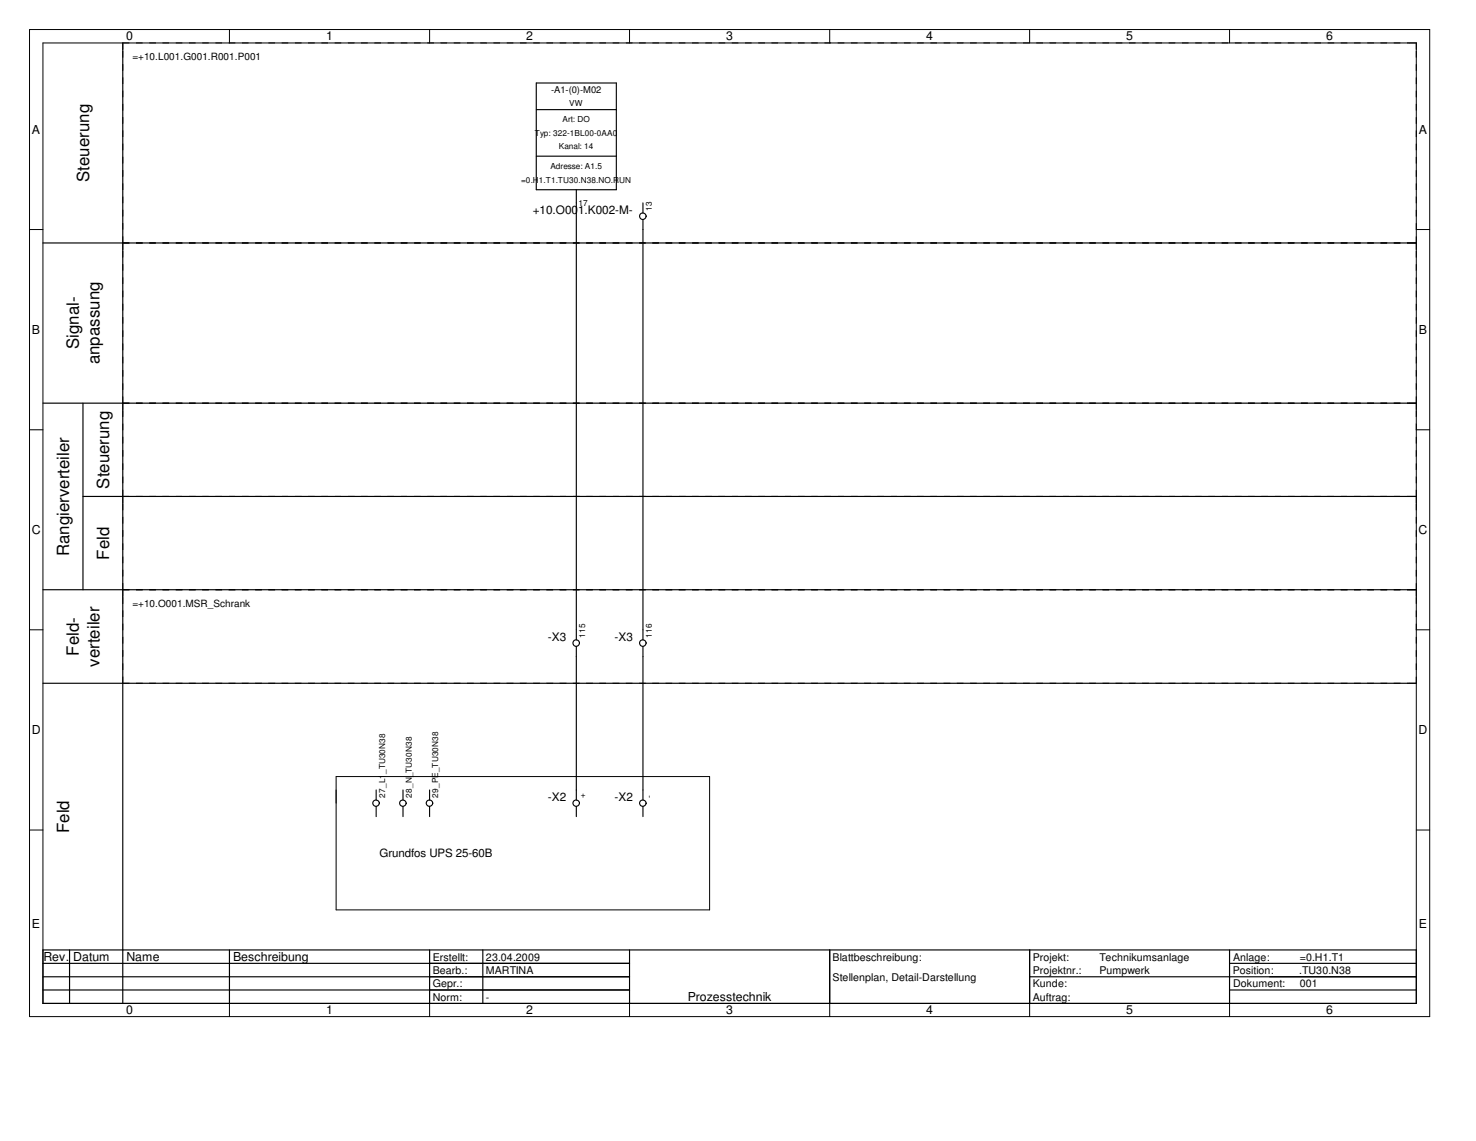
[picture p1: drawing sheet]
<svg xmlns="http://www.w3.org/2000/svg" width="279mm" height="216mm" viewBox="0 0 279 216" stroke-linecap="round" stroke-linejoin="round" font-family="sans-serif">
<g fill="none" stroke="#000" stroke-width=".19">
<path d="M5.6 5.6h265v186.8h-265zM8.1 8.1h260v181.8h-260zM23.2 8.1v1.3M43.4 5.6v2.5M81.3 5.6v2.5M119.2 5.6v2.5M157.1 5.6v2.5M194.9 5.6v2.5M232.7 5.6v2.5M5.6 43.4h2.5M23.2 46v1.2M266.8 46h1.3"/>
<path d="M268.1 43.4h2.5M23.2 76.3v1.2M266.8 76.3h1.3M5.6 81.3h2.5M23.2 93.9v1.3M266.8 93.9h1.3M268.1 81.3h2.5M5.6 119.2h2.5M23.2 111.6v1.3M266.8 111.6h1.3M268.1 119.2h2.5M266.8 129.3h1.3"/>
<path d="M5.6 157.1h2.5M63.6 146.9h70.7v25.3h-70.7zM268.1 157.1h2.5M43.4 189.9v2.5M81.3 189.9v2.5M119.2 189.9v2.5M157.1 189.9v2.5M194.9 189.9v2.5M232.7 189.9v2.5"/>
</g>
<g fill="none" stroke="#000" stroke-width=".22">
<path d="M23.2 8.1v181.8M8.1 46h260M8.1 76.3h260M15.7 76.3v35.3M15.7 93.9h252.4M8.1 111.6h260M8.1 129.3h260M8.1 179.7h260v10.2h-260zM13.2 179.7v10.2M43.4 179.7v10.2M81.3 179.7v10.2M91.4 179.7v10.2"/>
<path d="M119.2 179.7v10.2M157.1 179.7v10.2M194.9 179.7v10.2M232.7 179.7v10.2M8.1 184.8h111.1M8.1 182.3h111.1M8.1 187.3h111.1M194.9 184.8h73.2M232.7 182.3h35.4M232.7 187.3h35.4"/>
</g>
<g fill="none" stroke="#000" stroke-width=".19" stroke-dasharray="1.3 1.3" stroke-linecap="butt">
<path d="M23.2 8.1h243.6M23.2 46h243.6M23.2 46v-36.6M268.1 46v-36.6M23.2 76.3h243.6M23.2 76.3v-29.1M268.1 76.3v-29.1M23.2 93.9h243.6M23.2 93.9v-16.4M268.1 93.9v-16.4M23.2 111.6h243.6M23.2 111.6v-16.4"/>
<path d="M268.1 111.6v-16.4M23.2 129.3h243.6M23.2 129.3v-16.4M268.1 129.3v-16.4"/>
</g>
<g fill="none" stroke="#000" stroke-width=".21">
<path d="M101.5 15.7h15.2v20.2h-15.2zM101.5 20.7h15.2M101.5 29.5h15.2M109.1 35.9v85.2M121.7 38.4v1.9M121.7 41.6v79.5M109.1 122.3v29.1M121.7 122.3v29.1M71.2 149.5v1.9M71.2 152.6v1.9M76.3 149.5v1.9M76.3 152.6v1.9"/>
<path d="M81.3 149.5v1.9M81.3 152.6v1.9M109.1 152.6v1.9M121.7 152.6v1.9"/>
<circle cx="121.7" cy="40.9" r=".62"/>
<circle cx="109.1" cy="121.7" r=".62"/>
<circle cx="121.7" cy="121.7" r=".62"/>
<circle cx="71.2" cy="152" r=".61"/>
<circle cx="76.3" cy="152" r=".61"/>
<circle cx="81.3" cy="152" r=".61"/>
<circle cx="109.1" cy="152" r=".61"/>
<circle cx="121.7" cy="152" r=".61"/>
</g>
<g font-size="3.2">
<text x="16.9" y="34.4" transform="rotate(-90 16.9 34.4)">Steuerung</text>
<text x="14.9" y="66.1" transform="rotate(-90 14.9 66.1)">Signal-</text>
<text x="18.8" y="69" transform="rotate(-90 18.8 69)">anpassung</text>
<text x="20.7" y="92.5" transform="rotate(-90 20.7 92.5)">Steuerung</text>
<text x="13.1" y="105.2" transform="rotate(-90 13.1 105.2)">Rangierverteiler</text>
<text x="20.7" y="105.9" transform="rotate(-90 20.7 105.9)">Feld</text>
<text x="14.9" y="124.1" transform="rotate(-90 14.9 124.1)">Feld-</text>
<text x="18.8" y="126.2" transform="rotate(-90 18.8 126.2)">verteiler</text>
<text x="13.1" y="157.6" transform="rotate(-90 13.1 157.6)">Feld</text>
</g>
<g font-size="2.3">
<text x="23.9" y="7.7">0</text>
<text x="61.7" y="7.7">1</text>
<text x="99.6" y="7.7">2</text>
<text x="137.5" y="7.7">3</text>
<text x="175.3" y="7.7">4</text>
<text x="213.2" y="7.7">5</text>
<text x="251" y="7.7">6</text>
<text x="6.1" y="25.4">A</text>
<text x="268.6" y="25.4">A</text>
<text x="6.1" y="63.2">B</text>
<text x="268.6" y="63.2">B</text>
<text x="6" y="101.1">C</text>
<text x="268.5" y="101.1">C</text>
<text x="6" y="138.9">D</text>
<text x="268.5" y="138.9">D</text>
<text x="6.1" y="175.6">E</text>
<text x="268.6" y="175.6">E</text>
<text x="8.2" y="181.9">Rev. Datum</text>
<text x="23.9" y="181.9">Name</text>
<text x="44.1" y="181.9">Beschreibung</text>
<text x="23.9" y="191.9">0</text>
<text x="61.7" y="191.9">1</text>
<text x="99.6" y="191.9">2</text>
<text x="130.2" y="189.4">Prozesstechnik</text>
<text x="137.5" y="191.9">3</text>
<text x="175.3" y="191.9">4</text>
<text x="213.2" y="191.9">5</text>
<text x="251" y="191.9">6</text>
</g>
<g font-size="2.2">
<text x="100.8" y="40.4">+10.O001.K002-M-</text>
<text x="103.7" y="121.2">-X3</text>
<text x="116.3" y="121.2">-X3</text>
<text x="103.7" y="151.5">-X2</text>
<text x="116.3" y="151.5">-X2</text>
<text x="71.8" y="162.2">Grundfos UPS 25-60B</text>
</g>
<g font-size="2">
<text x="81.9" y="184.3">Bearb.:</text>
<text x="81.9" y="181.8">Erstellt:</text>
<text x="92" y="181.8">23.04.2009</text>
<text x="92" y="184.3">MARTINA</text>
<text x="157.6" y="185.5">Stellenplan, Detail-Darstellung</text>
<text x="157.6" y="181.8">Blattbeschreibung:</text>
<text x="195.5" y="181.8">Projekt:</text>
<text x="195.5" y="184.3">Projektnr.:</text>
<text x="208.1" y="181.8">Technikumsanlage</text>
<text x="208.1" y="184.3">Pumpwerk</text>
<text x="233.3" y="184.3">Position:</text>
<text x="233.4" y="181.8">Anlage:</text>
<text x="246" y="184.3">.TU30.N38</text>
<text x="246" y="181.8">=0.H1.T1</text>
<text x="81.9" y="186.8">Gepr.:</text>
<text x="81.9" y="189.4">Norm:</text>
<text x="92" y="189.4">-</text>
<text x="195.5" y="186.8">Kunde:</text>
<text x="195.5" y="189.4">Auftrag:</text>
<text x="233.4" y="186.8">Dokument:</text>
<text x="246" y="186.8">001</text>
</g>
<g font-size="1.9">
<text x="25.1" y="11.3">=+10.L001.G001.R001.P001</text>
<text x="25.1" y="114.8">=+10.O001.MSR_Schrank</text>
</g>
<text font-size="1.8" x="104.3" y="17.6">-A1-(0)-M02</text>
<g font-size="1.6">
<text x="106.5" y="23.2">Art: DO</text>
<text x="107.7" y="20">VW</text>
<text x="101.3" y="25.7">Typ: 322-1BL00-0AA0</text>
<text x="105.8" y="28.2">Kanal: 14</text>
<text x="98.6" y="34.5">=0.H1.T1.TU30.N38.NO.RUN</text>
<text x="104.2" y="32">Adresse: A1.5</text>
<text x="109.5" y="38.9">17</text>
<text x="123.4" y="39.8" transform="rotate(-90 123.4 39.8)">13</text>
<text x="110.7" y="120.6" transform="rotate(-90 110.7 120.6)">115</text>
<text x="123.4" y="120.6" transform="rotate(-90 123.4 120.6)">116</text>
<text x="72.9" y="150.9" transform="rotate(-90 72.9 150.9)">27_L1_TU30N38</text>
<text x="77.9" y="150.9" transform="rotate(-90 77.9 150.9)">28_N_TU30N38</text>
<text x="83" y="150.9" transform="rotate(-90 83 150.9)">29_PE_TU30N38</text>
<text x="110.7" y="150.9" transform="rotate(-90 110.7 150.9)">+</text>
<text x="123.4" y="150.9" transform="rotate(-90 123.4 150.9)">-</text>
</g>
</svg>
